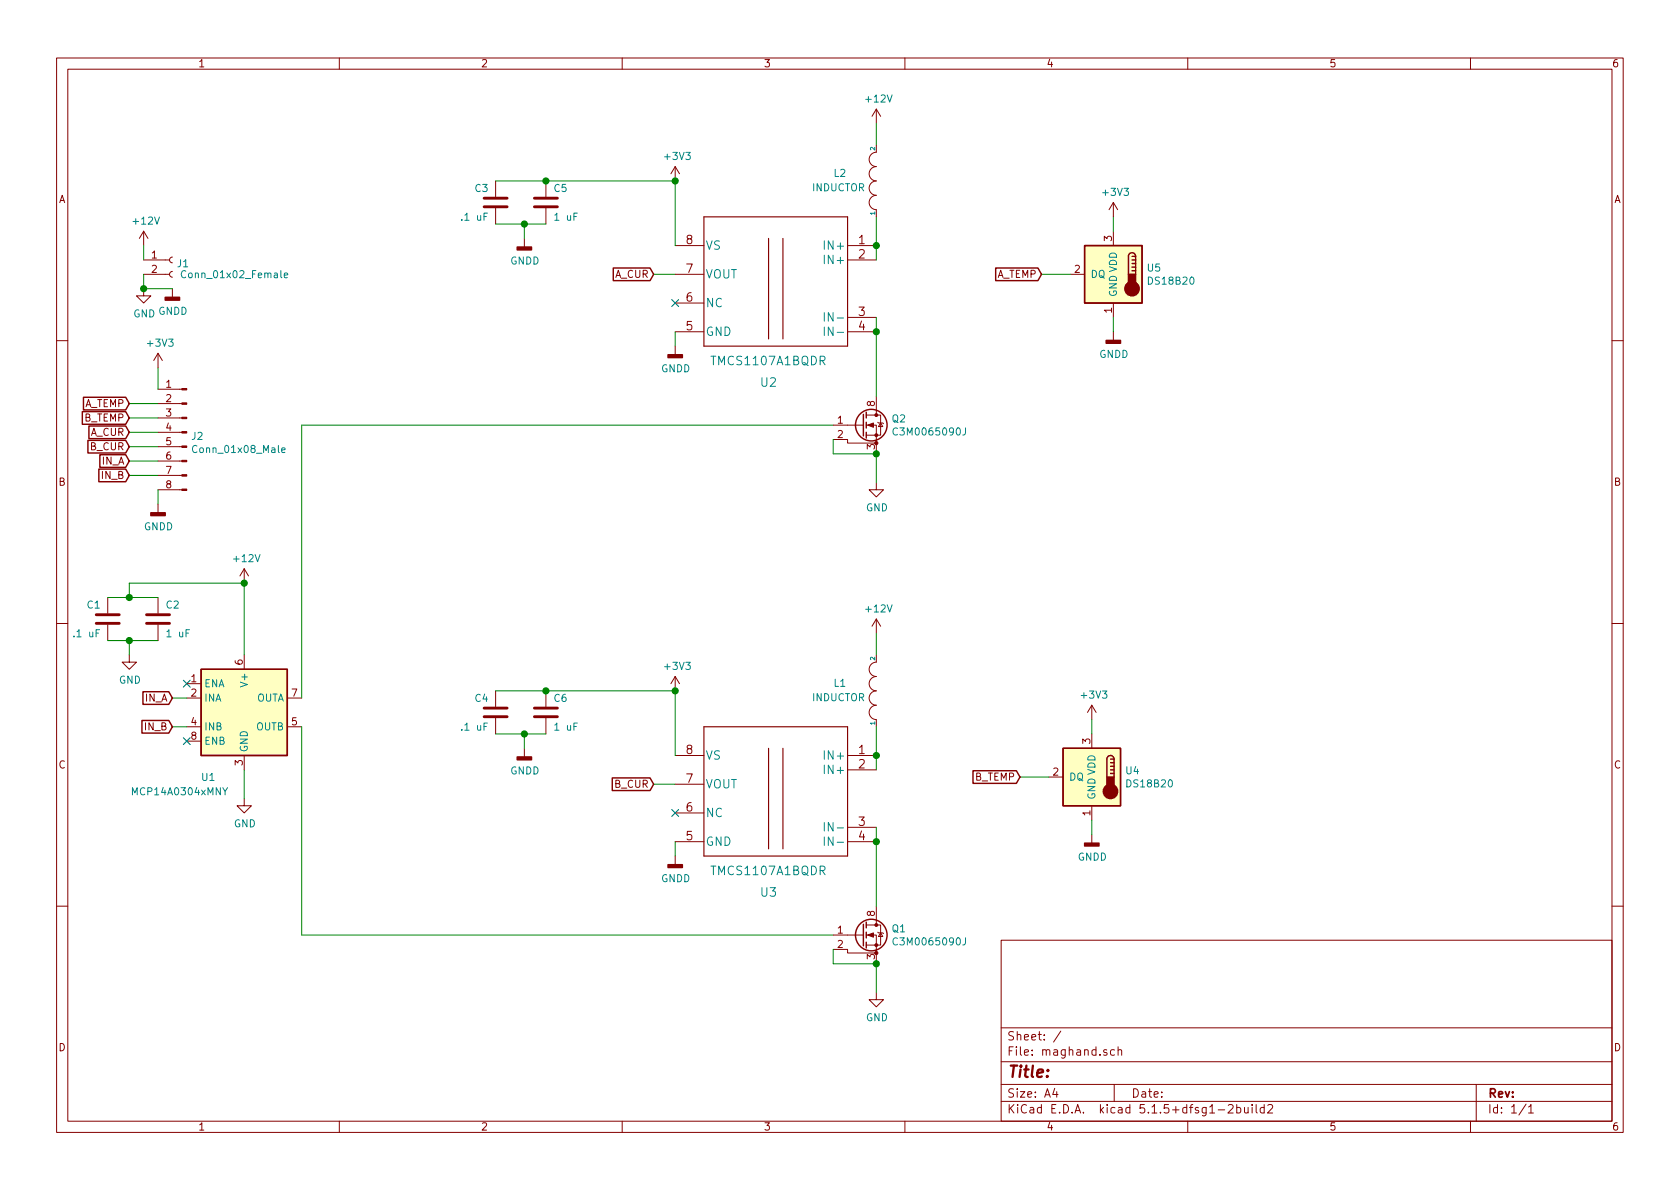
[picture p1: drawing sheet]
EESchema Schematic File Version 4
EELAYER 30 0
EELAYER END
$Descr A4 11693 8268
encoding utf-8
Sheet 1 1
Title ""
Date ""
Rev ""
Comp ""
Comment1 ""
Comment2 ""
Comment3 ""
Comment4 ""
$EndDescr
$Comp
L Transistor_FET:C3M0065090J Q1
U 1 1
P 6000 6500
F 0 "Q1" H 6204 6546 50  0000 L CNN
F 1 "C3M0065090J" H 6204 6455 50  0000 L CNN
F 2 "Package_TO_SOT_SMD:TO-263-7_TabPin8" H 6000 6500 50  0001 C CIN
F 3 "https://www.wolfspeed.com/media/downloads/145/C3M0065090J.pdf" H 6000 6500 50  0001 L CNN
	1    6000 6500
	1    0    0    -1  
$EndComp
$Comp
L power:GND #PWR0101
U 1 1
P 6100 6900
F 0 "#PWR0101" H 6100 6650 50  0001 C CNN
F 1 "GND" H 6105 6727 50  0000 C CNN
F 2 "" H 6100 6900 50  0001 C CNN
F 3 "" H 6100 6900 50  0001 C CNN
	1    6100 6900
	1    0    0    -1  
$EndComp
$Comp
L power:+12V #PWR0103
U 1 1
P 6100 4400
F 0 "#PWR0103" H 6100 4250 50  0001 C CNN
F 1 "+12V" H 6115 4573 50  0000 C CNN
F 2 "" H 6100 4400 50  0001 C CNN
F 3 "" H 6100 4400 50  0001 C CNN
	1    6100 4400
	1    0    0    -1  
$EndComp
$Comp
L power:+12V #PWR0104
U 1 1
P 1700 4050
F 0 "#PWR0104" H 1700 3900 50  0001 C CNN
F 1 "+12V" H 1715 4223 50  0000 C CNN
F 2 "" H 1700 4050 50  0001 C CNN
F 3 "" H 1700 4050 50  0001 C CNN
	1    1700 4050
	1    0    0    -1  
$EndComp
$Comp
L pspice:INDUCTOR L1
U 1 1
P 6100 4800
F 0 "L1" V 6150 5100 50  0000 R CNN
F 1 "INDUCTOR" V 6050 5250 50  0000 R CNN
F 2 "te:2x6mmsquare" H 6100 4800 50  0001 C CNN
F 3 "~" H 6100 4800 50  0001 C CNN
	1    6100 4800
	0    -1   -1   0   
$EndComp
Wire Wire Line
	6100 6700 6100 6900
Wire Wire Line
	5800 6600 5800 6700
Wire Wire Line
	5800 6700 6100 6700
Connection ~ 6100 6700
Wire Wire Line
	750  4150 900  4150
Wire Wire Line
	900  4050 900  4150
Connection ~ 900  4150
Wire Wire Line
	900  4150 1100 4150
Wire Wire Line
	900  4050 1700 4050
Text GLabel 4550 5450 0    50   Input ~ 0
B_CUR
Wire Wire Line
	4550 5450 4700 5450
$Comp
L power:+3V3 #PWR0105
U 1 1
P 4700 4800
F 0 "#PWR0105" H 4700 4650 50  0001 C CNN
F 1 "+3V3" H 4715 4973 50  0000 C CNN
F 2 "" H 4700 4800 50  0001 C CNN
F 3 "" H 4700 4800 50  0001 C CNN
	1    4700 4800
	1    0    0    -1  
$EndComp
$Comp
L power:GNDD #PWR0106
U 1 1
P 4700 5950
F 0 "#PWR0106" H 4700 5700 50  0001 C CNN
F 1 "GNDD" H 4704 5795 50  0000 C CNN
F 2 "" H 4700 5950 50  0001 C CNN
F 3 "" H 4700 5950 50  0001 C CNN
	1    4700 5950
	1    0    0    -1  
$EndComp
$Comp
L Device:C C4
U 1 1
P 3450 4950
F 0 "C4" H 3300 5050 50  0000 L CNN
F 1 ".1 uF" H 3200 4850 50  0000 L CNN
F 2 "Capacitor_SMD:C_0805_2012Metric_Pad1.15x1.40mm_HandSolder" H 3488 4800 50  0001 C CNN
F 3 "~" H 3450 4950 50  0001 C CNN
	1    3450 4950
	1    0    0    -1  
$EndComp
$Comp
L Device:C C6
U 1 1
P 3800 4950
F 0 "C6" H 3850 5050 50  0000 L CNN
F 1 "1 uF" H 3850 4850 50  0000 L CNN
F 2 "Capacitor_SMD:C_0805_2012Metric_Pad1.15x1.40mm_HandSolder" H 3838 4800 50  0001 C CNN
F 3 "~" H 3800 4950 50  0001 C CNN
	1    3800 4950
	1    0    0    -1  
$EndComp
$Comp
L power:GNDD #PWR0108
U 1 1
P 3650 5200
F 0 "#PWR0108" H 3650 4950 50  0001 C CNN
F 1 "GNDD" H 3654 5045 50  0000 C CNN
F 2 "" H 3650 5200 50  0001 C CNN
F 3 "" H 3650 5200 50  0001 C CNN
	1    3650 5200
	1    0    0    -1  
$EndComp
Wire Wire Line
	3800 5100 3650 5100
Wire Wire Line
	3650 5100 3650 5200
Connection ~ 3650 5100
Wire Wire Line
	3650 5100 3450 5100
Connection ~ 1700 4050
Wire Wire Line
	1200 4850 1300 4850
Wire Wire Line
	1700 4050 1700 4550
Wire Wire Line
	1300 5050 1200 5050
Text GLabel 1200 5050 0    50   Input ~ 0
IN_B
Text GLabel 1200 4850 0    50   Input ~ 0
IN_A
Wire Wire Line
	900  4450 750  4450
Connection ~ 900  4450
Wire Wire Line
	900  4550 900  4450
$Comp
L power:GND #PWR0107
U 1 1
P 900 4550
F 0 "#PWR0107" H 900 4300 50  0001 C CNN
F 1 "GND" H 905 4377 50  0000 C CNN
F 2 "" H 900 4550 50  0001 C CNN
F 3 "" H 900 4550 50  0001 C CNN
	1    900  4550
	1    0    0    -1  
$EndComp
Wire Wire Line
	1100 4450 900  4450
$Comp
L Device:C C2
U 1 1
P 1100 4300
F 0 "C2" H 1150 4400 50  0000 L CNN
F 1 "1 uF" H 1150 4200 50  0000 L CNN
F 2 "Capacitor_SMD:C_0805_2012Metric_Pad1.15x1.40mm_HandSolder" H 1138 4150 50  0001 C CNN
F 3 "~" H 1100 4300 50  0001 C CNN
	1    1100 4300
	1    0    0    -1  
$EndComp
$Comp
L Device:C C1
U 1 1
P 750 4300
F 0 "C1" H 600 4400 50  0000 L CNN
F 1 ".1 uF" H 500 4200 50  0000 L CNN
F 2 "Capacitor_SMD:C_0805_2012Metric_Pad1.15x1.40mm_HandSolder" H 788 4150 50  0001 C CNN
F 3 "~" H 750 4300 50  0001 C CNN
	1    750  4300
	1    0    0    -1  
$EndComp
Wire Wire Line
	1700 5350 1700 5550
NoConn ~ 1300 4750
NoConn ~ 1300 5150
$Comp
L power:GND #PWR0102
U 1 1
P 1700 5550
F 0 "#PWR0102" H 1700 5300 50  0001 C CNN
F 1 "GND" H 1705 5377 50  0000 C CNN
F 2 "" H 1700 5550 50  0001 C CNN
F 3 "" H 1700 5550 50  0001 C CNN
	1    1700 5550
	1    0    0    -1  
$EndComp
$Comp
L Driver_FET:MCP14A0304xMNY U1
U 1 1
P 1700 4950
F 0 "U1" H 1450 4500 50  0000 C CNN
F 1 "MCP14A0304xMNY" H 1250 4400 50  0000 C CNN
F 2 "Package_SO:SO-8_3.9x4.9mm_P1.27mm" H 1700 5700 50  0001 C CNN
F 3 "http://ww1.microchip.com/downloads/en/DeviceDoc/MCP14A0303_4_5-Data-Sheet-20006046A.pdf" H 1700 4650 50  0001 C CNN
	1    1700 4950
	1    0    0    -1  
$EndComp
NoConn ~ 4700 5650
Wire Wire Line
	4700 5850 4700 5950
Wire Wire Line
	6100 5850 6100 6300
Wire Wire Line
	6100 5750 6100 5850
Connection ~ 6100 5850
Wire Wire Line
	6100 5350 6100 5250
Wire Wire Line
	6100 5250 6100 5050
Connection ~ 6100 5250
$Comp
L TMCS1107:TMCS1107A1BQDR U3
U 1 1
P 6100 5250
F 0 "U3" H 6850 4300 60  0000 C CNN
F 1 "TMCS1107A1BQDR" H 6850 4450 60  0000 C CNN
F 2 "Package_SO:SOIC-8_5.23x5.23mm_P1.27mm" H 6100 5190 60  0001 C CNN
F 3 "" H 6100 5250 60  0000 C CNN
	1    6100 5250
	-1   0    0    -1  
$EndComp
Wire Wire Line
	4700 4800 4700 5250
Connection ~ 4700 4800
Connection ~ 3800 4800
Wire Wire Line
	3800 4800 4700 4800
Wire Wire Line
	3450 4800 3800 4800
$Comp
L Transistor_FET:C3M0065090J Q2
U 1 1
P 6000 2950
F 0 "Q2" H 6204 2996 50  0000 L CNN
F 1 "C3M0065090J" H 6204 2905 50  0000 L CNN
F 2 "Package_TO_SOT_SMD:TO-263-7_TabPin8" H 6000 2950 50  0001 C CIN
F 3 "https://www.wolfspeed.com/media/downloads/145/C3M0065090J.pdf" H 6000 2950 50  0001 L CNN
	1    6000 2950
	1    0    0    -1  
$EndComp
$Comp
L power:GND #PWR0109
U 1 1
P 6100 3350
F 0 "#PWR0109" H 6100 3100 50  0001 C CNN
F 1 "GND" H 6105 3177 50  0000 C CNN
F 2 "" H 6100 3350 50  0001 C CNN
F 3 "" H 6100 3350 50  0001 C CNN
	1    6100 3350
	1    0    0    -1  
$EndComp
$Comp
L power:+12V #PWR0110
U 1 1
P 6100 850
F 0 "#PWR0110" H 6100 700 50  0001 C CNN
F 1 "+12V" H 6115 1023 50  0000 C CNN
F 2 "" H 6100 850 50  0001 C CNN
F 3 "" H 6100 850 50  0001 C CNN
	1    6100 850 
	1    0    0    -1  
$EndComp
$Comp
L pspice:INDUCTOR L2
U 1 1
P 6100 1250
F 0 "L2" V 6150 1550 50  0000 R CNN
F 1 "INDUCTOR" V 6050 1700 50  0000 R CNN
F 2 "te:2x6mmsquare" H 6100 1250 50  0001 C CNN
F 3 "~" H 6100 1250 50  0001 C CNN
	1    6100 1250
	0    -1   -1   0   
$EndComp
Wire Wire Line
	6100 3150 6100 3350
Wire Wire Line
	5800 3050 5800 3150
Wire Wire Line
	5800 3150 6100 3150
Connection ~ 6100 3150
Text GLabel 4550 1900 0    50   Input ~ 0
A_CUR
Wire Wire Line
	4550 1900 4700 1900
$Comp
L power:+3V3 #PWR0111
U 1 1
P 4700 1250
F 0 "#PWR0111" H 4700 1100 50  0001 C CNN
F 1 "+3V3" H 4715 1423 50  0000 C CNN
F 2 "" H 4700 1250 50  0001 C CNN
F 3 "" H 4700 1250 50  0001 C CNN
	1    4700 1250
	1    0    0    -1  
$EndComp
$Comp
L power:GNDD #PWR0112
U 1 1
P 4700 2400
F 0 "#PWR0112" H 4700 2150 50  0001 C CNN
F 1 "GNDD" H 4704 2245 50  0000 C CNN
F 2 "" H 4700 2400 50  0001 C CNN
F 3 "" H 4700 2400 50  0001 C CNN
	1    4700 2400
	1    0    0    -1  
$EndComp
$Comp
L Device:C C3
U 1 1
P 3450 1400
F 0 "C3" H 3300 1500 50  0000 L CNN
F 1 ".1 uF" H 3200 1300 50  0000 L CNN
F 2 "Capacitor_SMD:C_0805_2012Metric_Pad1.15x1.40mm_HandSolder" H 3488 1250 50  0001 C CNN
F 3 "~" H 3450 1400 50  0001 C CNN
	1    3450 1400
	1    0    0    -1  
$EndComp
$Comp
L Device:C C5
U 1 1
P 3800 1400
F 0 "C5" H 3850 1500 50  0000 L CNN
F 1 "1 uF" H 3850 1300 50  0000 L CNN
F 2 "Capacitor_SMD:C_0805_2012Metric_Pad1.15x1.40mm_HandSolder" H 3838 1250 50  0001 C CNN
F 3 "~" H 3800 1400 50  0001 C CNN
	1    3800 1400
	1    0    0    -1  
$EndComp
$Comp
L power:GNDD #PWR0113
U 1 1
P 3650 1650
F 0 "#PWR0113" H 3650 1400 50  0001 C CNN
F 1 "GNDD" H 3654 1495 50  0000 C CNN
F 2 "" H 3650 1650 50  0001 C CNN
F 3 "" H 3650 1650 50  0001 C CNN
	1    3650 1650
	1    0    0    -1  
$EndComp
Wire Wire Line
	3800 1550 3650 1550
Wire Wire Line
	3650 1550 3650 1650
Connection ~ 3650 1550
Wire Wire Line
	3650 1550 3450 1550
NoConn ~ 4700 2100
Wire Wire Line
	4700 2300 4700 2400
Wire Wire Line
	6100 2300 6100 2750
Wire Wire Line
	6100 2200 6100 2300
Connection ~ 6100 2300
Wire Wire Line
	6100 1800 6100 1700
Wire Wire Line
	6100 1700 6100 1500
Connection ~ 6100 1700
$Comp
L TMCS1107:TMCS1107A1BQDR U2
U 1 1
P 6100 1700
F 0 "U2" H 6850 750 60  0000 C CNN
F 1 "TMCS1107A1BQDR" H 6850 900 60  0000 C CNN
F 2 "Package_SO:SOIC-8_5.23x5.23mm_P1.27mm" H 6100 1640 60  0001 C CNN
F 3 "" H 6100 1700 60  0000 C CNN
	1    6100 1700
	-1   0    0    -1  
$EndComp
Wire Wire Line
	4700 1250 4700 1700
Connection ~ 4700 1250
Connection ~ 3800 1250
Wire Wire Line
	3800 1250 4700 1250
Wire Wire Line
	3450 1250 3800 1250
Wire Wire Line
	5800 2950 2100 2950
Wire Wire Line
	2100 2950 2100 4850
Wire Wire Line
	5800 6500 2100 6500
Wire Wire Line
	2100 6500 2100 5050
$Comp
L Connector:Conn_01x02_Female J1
U 1 1
P 1200 1800
F 0 "J1" H 1228 1776 50  0000 L CNN
F 1 "Conn_01x02_Female" H 1250 1700 50  0000 L CNN
F 2 "te:2x6mmsquare" H 1200 1800 50  0001 C CNN
F 3 "~" H 1200 1800 50  0001 C CNN
	1    1200 1800
	1    0    0    -1  
$EndComp
$Comp
L power:+12V #PWR0114
U 1 1
P 1000 1700
F 0 "#PWR0114" H 1000 1550 50  0001 C CNN
F 1 "+12V" H 1015 1873 50  0000 C CNN
F 2 "" H 1000 1700 50  0001 C CNN
F 3 "" H 1000 1700 50  0001 C CNN
	1    1000 1700
	1    0    0    -1  
$EndComp
$Comp
L power:GND #PWR0115
U 1 1
P 1000 2000
F 0 "#PWR0115" H 1000 1750 50  0001 C CNN
F 1 "GND" H 1005 1827 50  0000 C CNN
F 2 "" H 1000 2000 50  0001 C CNN
F 3 "" H 1000 2000 50  0001 C CNN
	1    1000 2000
	1    0    0    -1  
$EndComp
Wire Wire Line
	1000 1700 1000 1800
Wire Wire Line
	1000 1900 1000 2000
$Comp
L Sensor_Temperature:DS18B20 U5
U 1 1
P 7750 1900
F 0 "U5" H 7520 1946 50  0000 R CNN
F 1 "DS18B20" H 7520 1855 50  0000 R CNN
F 2 "Connector_PinSocket_2.54mm:PinSocket_1x03_P2.54mm_Vertical" H 6750 1650 50  0001 C CNN
F 3 "http://datasheets.maximintegrated.com/en/ds/DS18B20.pdf" H 7600 2150 50  0001 C CNN
	1    7750 1900
	-1   0    0    -1  
$EndComp
$Comp
L power:+3V3 #PWR0116
U 1 1
P 7750 1500
F 0 "#PWR0116" H 7750 1350 50  0001 C CNN
F 1 "+3V3" H 7765 1673 50  0000 C CNN
F 2 "" H 7750 1500 50  0001 C CNN
F 3 "" H 7750 1500 50  0001 C CNN
	1    7750 1500
	1    0    0    -1  
$EndComp
Wire Wire Line
	7750 1500 7750 1600
$Comp
L power:GNDD #PWR0117
U 1 1
P 7750 2300
F 0 "#PWR0117" H 7750 2050 50  0001 C CNN
F 1 "GNDD" H 7754 2145 50  0000 C CNN
F 2 "" H 7750 2300 50  0001 C CNN
F 3 "" H 7750 2300 50  0001 C CNN
	1    7750 2300
	1    0    0    -1  
$EndComp
Wire Wire Line
	7750 2200 7750 2300
Text GLabel 7250 1900 0    50   Input ~ 0
A_TEMP
Wire Wire Line
	7250 1900 7450 1900
$Comp
L Sensor_Temperature:DS18B20 U4
U 1 1
P 7600 5400
F 0 "U4" H 7370 5446 50  0000 R CNN
F 1 "DS18B20" H 7370 5355 50  0000 R CNN
F 2 "Connector_PinSocket_2.54mm:PinSocket_1x03_P2.54mm_Vertical" H 6600 5150 50  0001 C CNN
F 3 "http://datasheets.maximintegrated.com/en/ds/DS18B20.pdf" H 7450 5650 50  0001 C CNN
	1    7600 5400
	-1   0    0    -1  
$EndComp
$Comp
L power:+3V3 #PWR0118
U 1 1
P 7600 5000
F 0 "#PWR0118" H 7600 4850 50  0001 C CNN
F 1 "+3V3" H 7615 5173 50  0000 C CNN
F 2 "" H 7600 5000 50  0001 C CNN
F 3 "" H 7600 5000 50  0001 C CNN
	1    7600 5000
	1    0    0    -1  
$EndComp
Wire Wire Line
	7600 5000 7600 5100
$Comp
L power:GNDD #PWR0119
U 1 1
P 7600 5800
F 0 "#PWR0119" H 7600 5550 50  0001 C CNN
F 1 "GNDD" H 7604 5645 50  0000 C CNN
F 2 "" H 7600 5800 50  0001 C CNN
F 3 "" H 7600 5800 50  0001 C CNN
	1    7600 5800
	1    0    0    -1  
$EndComp
Wire Wire Line
	7600 5700 7600 5800
Text GLabel 7100 5400 0    50   Input ~ 0
B_TEMP
Wire Wire Line
	7100 5400 7300 5400
$Comp
L Connector:Conn_01x08_Male J2
U 1 1
P 1300 3000
F 0 "J2" H 1272 2974 50  0000 R CNN
F 1 "Conn_01x08_Male" H 1272 2883 50  0000 R CNN
F 2 "Connector_PinHeader_2.54mm:PinHeader_1x08_P2.54mm_Vertical" H 1300 3000 50  0001 C CNN
F 3 "~" H 1300 3000 50  0001 C CNN
	1    1300 3000
	-1   0    0    -1  
$EndComp
$Comp
L power:GNDD #PWR0120
U 1 1
P 1100 3500
F 0 "#PWR0120" H 1100 3250 50  0001 C CNN
F 1 "GNDD" H 1104 3345 50  0000 C CNN
F 2 "" H 1100 3500 50  0001 C CNN
F 3 "" H 1100 3500 50  0001 C CNN
	1    1100 3500
	1    0    0    -1  
$EndComp
Wire Wire Line
	1100 3500 1100 3400
$Comp
L power:+3V3 #PWR0121
U 1 1
P 1100 2550
F 0 "#PWR0121" H 1100 2400 50  0001 C CNN
F 1 "+3V3" H 1115 2723 50  0000 C CNN
F 2 "" H 1100 2550 50  0001 C CNN
F 3 "" H 1100 2550 50  0001 C CNN
	1    1100 2550
	1    0    0    -1  
$EndComp
Wire Wire Line
	1100 2550 1100 2700
Text GLabel 900  3000 0    50   Input ~ 0
A_CUR
Text GLabel 900  2800 0    50   Input ~ 0
A_TEMP
Text GLabel 900  3200 0    50   Input ~ 0
IN_A
Text GLabel 900  2900 0    50   Input ~ 0
B_TEMP
Text GLabel 900  3100 0    50   Input ~ 0
B_CUR
Text GLabel 900  3300 0    50   Input ~ 0
IN_B
Wire Wire Line
	1100 2800 900  2800
Wire Wire Line
	900  2900 1100 2900
Wire Wire Line
	1100 3000 900  3000
Wire Wire Line
	900  3100 1100 3100
Wire Wire Line
	1100 3200 900  3200
Wire Wire Line
	900  3300 1100 3300
$Comp
L power:GNDD #PWR0122
U 1 1
P 1200 2000
F 0 "#PWR0122" H 1200 1750 50  0001 C CNN
F 1 "GNDD" H 1204 1845 50  0000 C CNN
F 2 "" H 1200 2000 50  0001 C CNN
F 3 "" H 1200 2000 50  0001 C CNN
	1    1200 2000
	1    0    0    -1  
$EndComp
Wire Wire Line
	1200 2000 1000 2000
Connection ~ 1000 2000
Wire Wire Line
	6100 4400 6100 4550
Wire Wire Line
	6100 850  6100 1000
$EndSCHEMATC
